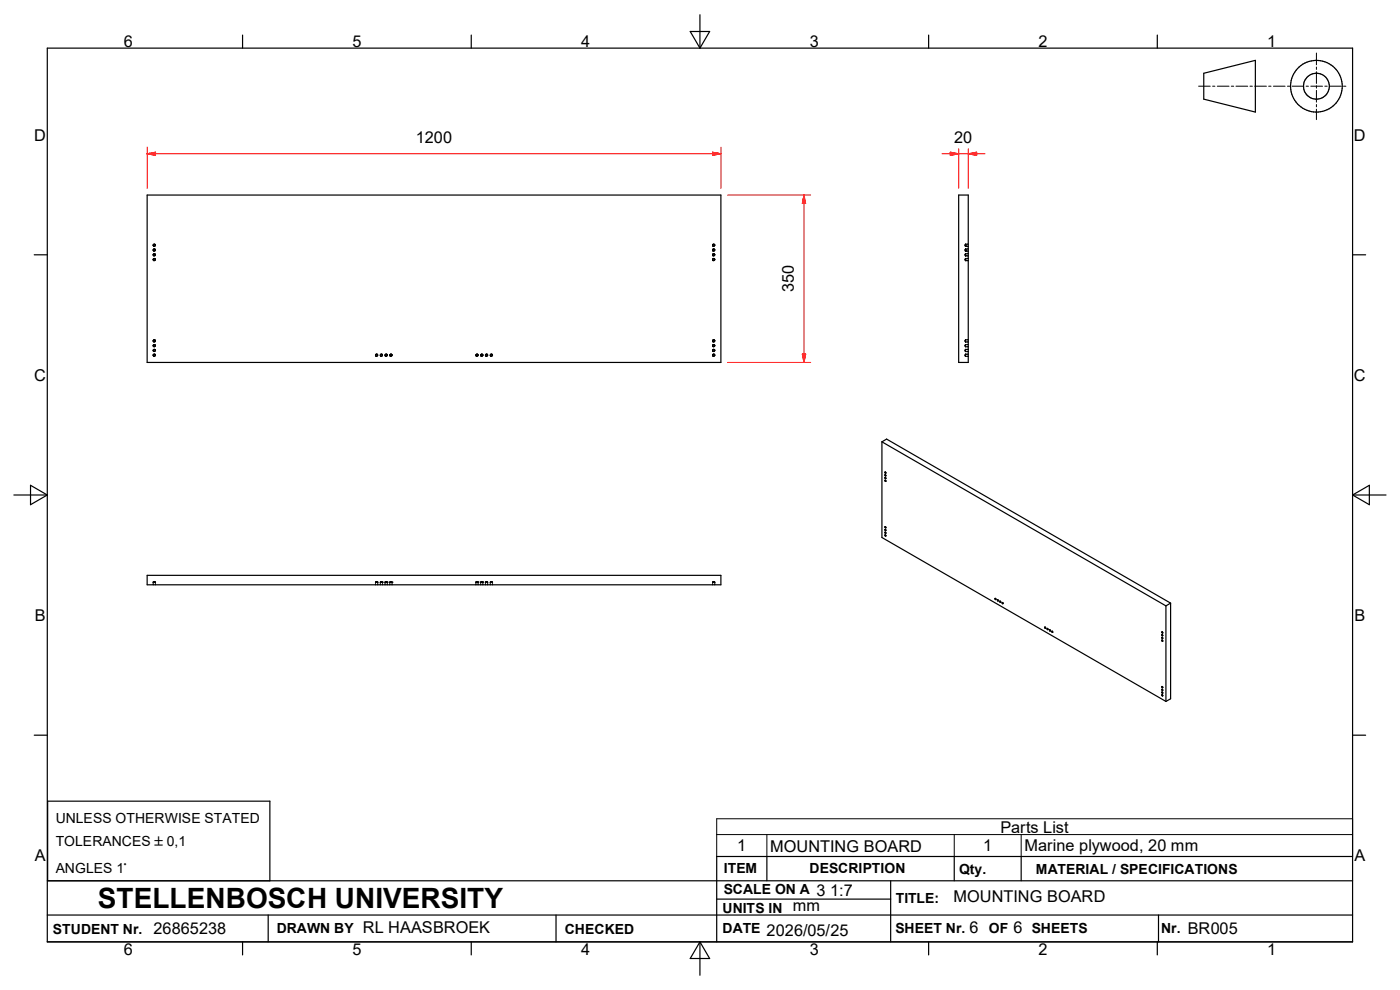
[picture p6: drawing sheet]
<svg xmlns="http://www.w3.org/2000/svg" width="297mm" height="210mm" viewBox="0 0 297 210" stroke-linecap="round" stroke-linejoin="round" font-family="sans-serif">
<g fill="none" stroke="#000" stroke-width=".25">
<path d="M10 10.2h277v189.6h-277zM51.5 7.4v2.8M100 7.4v2.8M146.4 6.7h4.2l-2.1 3.5zM148.5 3.1v7.1M197 7.4v2.8M245.5 7.4v2.8M255.4 15.5l10.9-2.7v11l-10.9-2.8zM7.3 54.1h2.7M31.2 41.4h121.7v35.5h-121.7zM151.3 54.9a.21 .21 0 0 1 .3 .1 .21 .21 0 0 1-.1 .3 .21 .21 0 0 1-.3-.1zM151.3 51.9a.21 .21 0 0 1 .3 0 .21 .21 0 0 1-.1 .3 .21 .21 0 0 1-.3-.1z"/>
<path d="M151.3 52.9a.21 .21 0 0 1 .3 .1 .21 .21 0 0 1-.1 .3 .21 .21 0 0 1-.3-.2zM151.3 53.9a.21 .21 0 0 1 .3 .1 .21 .21 0 0 1-.1 .3 .21 .21 0 0 1-.3-.1zM203.4 41.4h2v35.5h-2zM287 54.1h2.7M101.1 75.2h.2l.1 .2a.21 .21 0 0 1-.3 .1 .21 .21 0 0 1 0-.3zM102.1 75.2h.2l.1 .2a.21 .21 0 0 1-.3 .1 .21 .21 0 0 1 0-.3zM151.2 75.3a.21 .21 0 0 1 .3-.1 .21 .21 0 0 1 0 .3 .21 .21 0 0 1-.3-.1zM151.2 72.2a.22 .22 0 0 1 .3-.1 .22 .22 0 0 1 0 .4 .22 .22 0 0 1-.3-.1zM151.2 73.2l.2-.1a.21 .21 0 0 1 .2 .2 .21 .21 0 0 1-.2 .2zM151.3 74.2a.21 .21 0 0 1 .3 .1 .21 .21 0 0 1-.2 .3l-.2-.1zM187.1 93.7l1-.6 60.2 34.8M187.1 93.7v20.3l60.3 34.8"/>
<path d="M187.1 93.7l60.3 34.8M2.9 105h7.1M6.5 102.9l3.5 2.1-3.5 2.1zM187.8 111.7l.1 .3zM187.8 100.2l.1 .2zM187.8 100.7l.1 .2zM187.8 101.3l.1 .2zM187.8 101.9l.1 .2zM187.8 112.9l.1 .2zM187.8 112.3l.1 .3zM187.8 113.5l.1 .2zM287 105h7"/>
<path d="M287 105l3.5-2.1v4.2zM31.2 122.1h121.7v2h-121.7zM211.6 127.3l.2 .2zM211.6 127.2v.1M212.1 127.5l.2 .3zM212.6 127.8l.2 .3zM221.7 133l.1 .3zM222.2 133.3l.1 .3-.1-.1zM222.7 133.6l.1 .2h-.1zM223.1 133.9l.2 .3zM246.5 134.1l.2 .2zM246.5 134.7h.1v.2z"/>
<path d="M246.5 135.2l.1 .3zM246.5 135.8l.1 .2zM247.4 128.5v20.3M248.3 127.9v20.3l-.9 .6M248.3 127.9l-.9 .6M7.3 156h2.7M246.5 145.7l.1 .2zM246.5 146.2l.1 .3zM246.5 146.8h.1v.3zM246.5 147.4l.2 .2zM246.7 145.8v.1M246.7 146.4v.1"/>
<path d="M287 156h2.7M10 186.8h277M10 194.1h277M10.1 186.8v-16.8h47.2v16.8M51.5 199.8v2.8M56.9 194.1v5.7M100 199.8v2.8M118 194.1v5.7M148.5 199.8v7.1M148.5 199.8l2.1 3.5h-4.2zM152 190.7h37M162.7 181.7v5.1"/>
<path d="M189 186.8v13M197 199.8v2.8M202.4 181.7v5.1M216.6 181.7v5.1M245.5 199.8v2.8M245.8 194.1v5.7M287 181.7h-135v18.1"/>
<circle cx="279.3" cy="18.3" r="2.75"/>
<circle cx="279.3" cy="18.3" r="5.5"/>
<circle cx="32.7" cy="55.1" r=".21"/>
<circle cx="32.7" cy="53" r=".21"/>
<circle cx="32.7" cy="52" r=".21"/>
<circle cx="32.7" cy="54.1" r=".21"/>
<circle cx="32.7" cy="72.3" r=".21"/>
<circle cx="32.7" cy="74.3" r=".21"/>
<circle cx="32.7" cy="73.3" r=".21"/>
<circle cx="32.7" cy="75.4" r=".2"/>
<circle cx="79.9" cy="75.4" r=".21"/>
<circle cx="80.9" cy="75.4" r=".21"/>
<circle cx="81.9" cy="75.4" r=".21"/>
<circle cx="82.9" cy="75.4" r=".21"/>
<circle cx="103.2" cy="75.4" r=".2"/>
<circle cx="104.2" cy="75.4" r=".2"/>
<circle cx="211.2" cy="127.1" r=".12"/>
</g>
<g fill="none" stroke="#000" stroke-width=".21">
<path d="M254.3 18.3h2.4M257.3 18.3h.4M258.2 18.3h2.5M261.2 18.3h.5M262.2 18.3h2.5M265.2 18.3h.5M266.2 18.3h2.5M269.1 18.3h.6M270.2 18.3h2.4M273.1 18.3h.5M274.1 18.3h2.5M277.1 18.3h.5"/>
<path d="M278.1 18.3h2.5M279.3 11.3v2.4M279.3 14.2v.5M279.3 15.2v2.5M279.3 18.2v.5M279.3 19.2v2.5M281.1 18.3h.5M282 18.3h2.5M285 18.3h.5M279.3 22.2v.5M279.3 23.2v2.2M33 52.1a.25 .25 0 0 0-.3-.3 .25 .25 0 0 0-.2 .3l.2 .2"/>
<path d="M33 53.1a.25 .25 0 0 0-.3-.3 .25 .25 0 0 0-.2 .3l.2 .2M33 54.1a.26 .26 0 0 0-.2-.3 .26 .26 0 0 0-.3 .2 .26 .26 0 0 0 .2 .3M33 55.1a.26 .26 0 0 0-.2-.3 .26 .26 0 0 0-.3 .2 .26 .26 0 0 0 .2 .3M151.7 55.1l-.2-.3a.26 .26 0 0 0-.3 .2 .26 .26 0 0 0 .2 .3M151.7 52.1a.25 .25 0 0 0-.3-.3 .25 .25 0 0 0-.2 .3l.2 .2M151.7 53.1a.25 .25 0 0 0-.3-.3 .25 .25 0 0 0-.2 .3l.2 .2M151.7 54.1a.26 .26 0 0 0-.2-.3 .26 .26 0 0 0-.3 .2 .26 .26 0 0 0 .2 .3M204.7 55v.1M204.7 54v.1M204.7 53v.1M204.7 52v.1M204.8 55.2v.1"/>
<path d="M204.8 54.2l.2 .1M204.8 53.2l.2 .1M204.8 52.2h.2M204.8 55.3h.1M204.8 52.1l.1 .2M204.8 53.1l.1 .2M204.8 54.1l.1 .2h.1M204.8 55.1l.1 .2h.1M204.8 54.9h.1M204.8 55.3h.2M204.9 55.2h.1M204.9 54.2h.1"/>
<path d="M204.9 53.3h.1M204.9 53.1h.1M204.9 53h.1M204.9 52.3h.1M204.9 52.1h.1M204.9 51.9h.1M204.9 54.8l-.1 .2M205 52.8l-.2 .1M205 51.8l-.2 .1M205 53.9h-.2M205 54.8l-.2 .1M205 51.8h-.1l-.1 .2"/>
<path d="M205 52.8h-.1l-.1 .2M205 53.8h-.1l-.1 .2M205.2 54.9h.2M205.2 52.8h.2M205.2 51.8h.2M205.2 55.3h.2M205.2 53.9h.2M205.2 54.3h.2M205.2 53.3h.2M205.2 52.2h.2M205.2 53.8h.2M32.5 74.2l.2 .4"/>
<path d="M32.6 74.1h.3l.1 .3M32.6 74.2h-.1M33 75.4a.26 .26 0 0 0-.2-.3 .26 .26 0 0 0-.3 .2 .26 .26 0 0 0 .2 .3M33 72.4a.26 .26 0 0 0-.2-.3 .26 .26 0 0 0-.3 .2 .26 .26 0 0 0 .2 .3M33 73.4a.26 .26 0 0 0-.2-.3 .26 .26 0 0 0-.3 .2 .26 .26 0 0 0 .2 .3M80.1 75.4a.25 .25 0 0 0-.2-.3 .25 .25 0 0 0-.3 .2 .25 .25 0 0 0 .3 .3M81.2 75.4a.25 .25 0 0 0-.2-.3 .25 .25 0 0 0-.3 .2 .25 .25 0 0 0 .2 .3M82.2 75.4a.25 .25 0 0 0-.2-.3 .25 .25 0 0 0-.3 .2 .25 .25 0 0 0 .2 .3M83.2 75.4a.25 .25 0 0 0-.2-.3 .25 .25 0 0 0-.3 .2 .25 .25 0 0 0 .2 .3M101.4 75.4a.26 .26 0 0 0-.3-.3 .26 .26 0 0 0-.1 .4l.1 .1M102.5 75.4a.26 .26 0 0 0-.3-.3 .26 .26 0 0 0-.2 .4l.2 .1M103.5 75.4a.26 .26 0 0 0-.2-.3 .26 .26 0 0 0-.3 .2 .26 .26 0 0 0 .2 .3"/>
<path d="M104.5 75.4a.26 .26 0 0 0-.2-.3 .26 .26 0 0 0-.3 .2 .26 .26 0 0 0 .2 .3M151.2 74.2l.2 .4M151.2 74.2l.3-.1 .2 .3M151.7 75.4a.26 .26 0 0 0-.2-.3 .26 .26 0 0 0-.3 .2 .26 .26 0 0 0 .2 .3M151.7 72.4a.26 .26 0 0 0-.2-.3 .26 .26 0 0 0-.3 .2 .26 .26 0 0 0 .2 .3M151.7 73.4a.26 .26 0 0 0-.2-.3 .26 .26 0 0 0-.3 .2 .26 .26 0 0 0 .2 .3M204.7 72.2v.2M204.7 75.3v.1M204.7 74.3v.1M204.7 73.3v.1M204.8 72.5h.2M204.8 75.5l.2 .1"/>
<path d="M204.8 74.5l.2 .1M204.8 73.5h.2M204.8 75.2h.1M204.8 74.1h.1M204.8 75.2h.2M204.8 74.1v.1M204.8 74.1h.2M204.9 72.4v.2h.1M204.9 73.4v.2h.1M204.9 74.4v.2h.1M204.9 75.4v.2h.1M205 72.1l-.2 .1"/>
<path d="M205 73.1l-.2 .1M205 75.1h-.1l-.1 .2M205 72.1h-.1l-.1 .1M205 74.1h-.1l-.1 .2M205 73.1h-.1l-.1 .2M205.2 72.1h.2M205.2 72.5h.2M205.2 75.2h.2M205.2 75.6h.2M205.2 74.1h.2M205.2 74.6h.2M205.2 73.1h.2"/>
<path d="M205.2 73.5h.2M205.2 75.1h.2M205.2 72.6h.2M205.2 73.6h.2M32.5 123.5h.1M32.5 123.5v.2M32.5 123.9v.2M32.5 123.5h.2M32.6 123.4l-.1 .1M32.6 123.5h.1M32.7 123.4h.1M32.8 123.5h.1"/>
<path d="M32.8 123.5h.2v.2M32.9 123.4v.1M32.9 123.5v.2M32.9 123.9v.2M33 123.9v.2M79.7 123.5h.1M79.7 123.5v.2M79.7 123.9v.2M79.8 123.4l-.1 .1M79.8 123.5h.1M79.8 123.4h.2M80 123.5h.1"/>
<path d="M80 123.5h.2v.2M80 123.4l.1 .1M80.1 123.5v.2M80.1 123.9v.2M80.2 123.9v.2M80.7 123.5h.1M80.7 123.5v.2M80.7 123.9v.2M80.8 123.4l-.1 .1M80.8 123.5h.1M80.8 123.4h.2M81 123.5h.1"/>
<path d="M81 123.5h.2M81.1 123.4v.1M81.1 123.5l.1 .2M81.1 123.9v.2M81.2 123.5h.1M81.7 123.9v.2M81.7 123.5h.2M81.7 123.5v.2M81.8 123.4l-.1 .1M81.8 123.5h.1M81.8 123.5h-.1v.2M81.9 123.4h.1"/>
<path d="M82 123.5h.1M82 123.5h.2M82.1 123.4v.1M82.1 123.5l.1 .2M82.1 123.9v.2M82.2 123.5h.1M82.7 123.9v.2M82.7 123.5h.2M82.7 123.5v.2M82.8 123.4l-.1 .1M82.9 123.5h.1M82.9 123.5h-.2v.2"/>
<path d="M82.9 123.4h.1M83 123.5h.2M83 123.5h.1M83.1 123.4l.1 .1M83.2 123.5v.2M83.2 123.9v.2M83.2 123.5h.1M100.9 123.9v.2M101 123.5h.1M101 123.5v.2M101 123.9v.2M101.1 123.4l-.1 .1"/>
<path d="M101.1 123.5h-.2v.2M101.1 123.4h.2M101.3 123.5h.1v.2M101.3 123.5h.1M101.3 123.4l.1 .1M101.4 123.5h.1M101.4 123.5v.2M101.4 123.9v.2M102 123.9v.2M102 123.5h.1M102 123.5v.2M102.1 123.4l-.1 .1"/>
<path d="M102.1 123.5h-.1v.2M102.1 123.4h.2M102.3 123.5h.2v.2M102.3 123.5h.1M102.4 123.4v.1M102.4 123.5h.1M102.4 123.5v.2M102.4 123.9v.2M102.5 123.9v.2M103 123.9v.2M103 123.5h.2M103 123.5v.2"/>
<path d="M103.1 123.4l-.1 .1M103.2 123.5h-.2v.2M103.2 123.4h.1M103.3 123.5h.2v.2M103.3 123.5h.1M103.4 123.4v.1M103.4 123.5v.2M103.4 123.9v.2M103.5 123.9v.2M104 123.9v.2M104 123.5h.2M104 123.5v.2"/>
<path d="M104.1 123.4l-.1 .1M104.2 123.5h-.2v.2M104.2 123.4h.1M104.3 123.5h.2v.2M104.3 123.5h.1M104.4 123.4v.1M104.4 123.5v.2M104.4 123.9v.2M104.5 123.9v.2M151.2 123.9v.2M151.2 123.5h.1M151.2 123.5v.2"/>
<path d="M151.3 123.4l-.1 .1M151.3 123.5h.1M151.3 123.5h-.1v.2M151.3 123.4h.2M151.5 123.5h.2v.2M151.5 123.5h.1M151.5 123.4l.1 .1M151.6 123.5v.2M151.6 123.9v.2M151.7 123.9v.2M152 173.7h135v8h-135zM152 177h135"/>
<path d="M162.7 177v4.7M202.4 177v4.7M216.6 177v4.7"/>
</g>
<g fill="none" stroke="#f00" stroke-width=".21">
<path d="M31.2 32.6h121.7M31.2 32.6l1.8-.3v.7zM31.2 31.2v8.8M151.2 32.3l1.7 .3-1.7 .4zM152.9 31.2v8.8M199.8 32.6h9.2M201.6 32.3l1.8 .3-1.8 .4zM203.4 31.6v8.4M205.4 32.6l1.8-.3v.7zM205.4 31.6v8.4M154.4 41.4h17.6M170.6 41.4v35.5"/>
<path d="M170.6 41.4l.3 1.8h-.7zM154.4 76.9h17.6M170.2 75.1h.7l-.3 1.8z"/>
</g>
<g fill="#f00" stroke="#f00" stroke-width=".21">
<path d="M31.2 32.6l1.8-.3v.7z"/>
<path d="M151.2 32.3l1.7 .3-1.7 .4z"/>
<path d="M170.6 41.4l.3 1.8h-.7z"/>
<path d="M170.2 75.1h.7l-.3 1.8z"/>
<path d="M201.6 32.3l1.8 .3-1.8 .4z"/>
<path d="M205.4 32.6l1.8-.3v.7z"/>
</g>
<text font-size="5.9" x="20.8" y="192.7">STELLENBOSCH UNIVERSITY</text>
<g font-size="3.5">
<text x="26.2" y="9.9">6</text>
<text x="74.8" y="9.9">5</text>
<text x="123.3" y="9.9">4</text>
<text x="171.8" y="9.9">3</text>
<text x="220.3" y="9.9">2</text>
<text x="268.8" y="9.9">1</text>
<text x="7.3" y="29.8">D</text>
<text x="287.2" y="29.8">D</text>
<text x="88.2" y="30.4">1200</text>
<text x="202.4" y="30.4">20</text>
<text x="168.4" y="62" transform="rotate(-90 168.4 62)">350</text>
<text x="7.3" y="80.8">C</text>
<text x="287.2" y="80.8">C</text>
<text x="7.4" y="131.7">B</text>
<text x="287.3" y="131.7">B</text>
<text x="212.3" y="176.6">Parts List</text>
<text x="7.4" y="182.7">A</text>
<text x="156.4" y="180.6">1</text>
<text x="163.4" y="180.6">MOUNTING BOARD</text>
<text x="208.6" y="180.6">1</text>
<text x="217.3" y="180.6">Marine plywood, 20 mm</text>
<text x="287.3" y="182.7">A</text>
<text x="173.2" y="190.1">3 1:7</text>
<text x="202.3" y="191.3">MOUNTING BOARD</text>
<text x="77" y="198">RL HAASBROEK</text>
<text x="168.2" y="193.2">mm</text>
<text x="205.7" y="197.9">6</text>
<text x="215" y="198">6</text>
<text x="26.2" y="202.6">6</text>
<text x="32.6" y="198.2">26865238</text>
<text x="74.8" y="202.6">5</text>
<text x="123.3" y="202.6">4</text>
<text x="162.6" y="198.5">2026/05/25</text>
<text x="171.8" y="202.6">3</text>
<text x="220.3" y="202.6">2</text>
<text x="252" y="198.2">BR005</text>
<text x="268.8" y="202.6">1</text>
</g>
<g font-size="3">
<text x="11.8" y="174.5">UNLESS OTHERWISE STATED</text>
<text x="11.8" y="179.4">TOLERANCES `0,1</text>
<text x="11.8" y="185.2">ANGLES 1~</text>
<text x="153.6" y="185.1">ITEM</text>
<text x="171.7" y="185.3">DESCRIPTION</text>
<text x="203.5" y="185.4">Qty.</text>
<text x="219.8" y="185.3">MATERIAL / SPECIFICATIONS</text>
<text x="153.5" y="189.7">SCALE ON A</text>
<text x="190" y="191.6">TITLE:</text>
<text x="58.7" y="198">DRAWN BY</text>
<text x="153.3" y="193.6">UNITS IN</text>
<text x="153.3" y="198">DATE</text>
<text x="189.9" y="198">SHEET Nr.</text>
<text x="209.8" y="198">OF</text>
<text x="218.9" y="198">SHEETS</text>
<text x="246.3" y="197.9">Nr.</text>
<text x="11.2" y="198.1">STUDENT Nr.</text>
<text x="119.8" y="198.1">CHECKED</text>
</g>
</svg>
